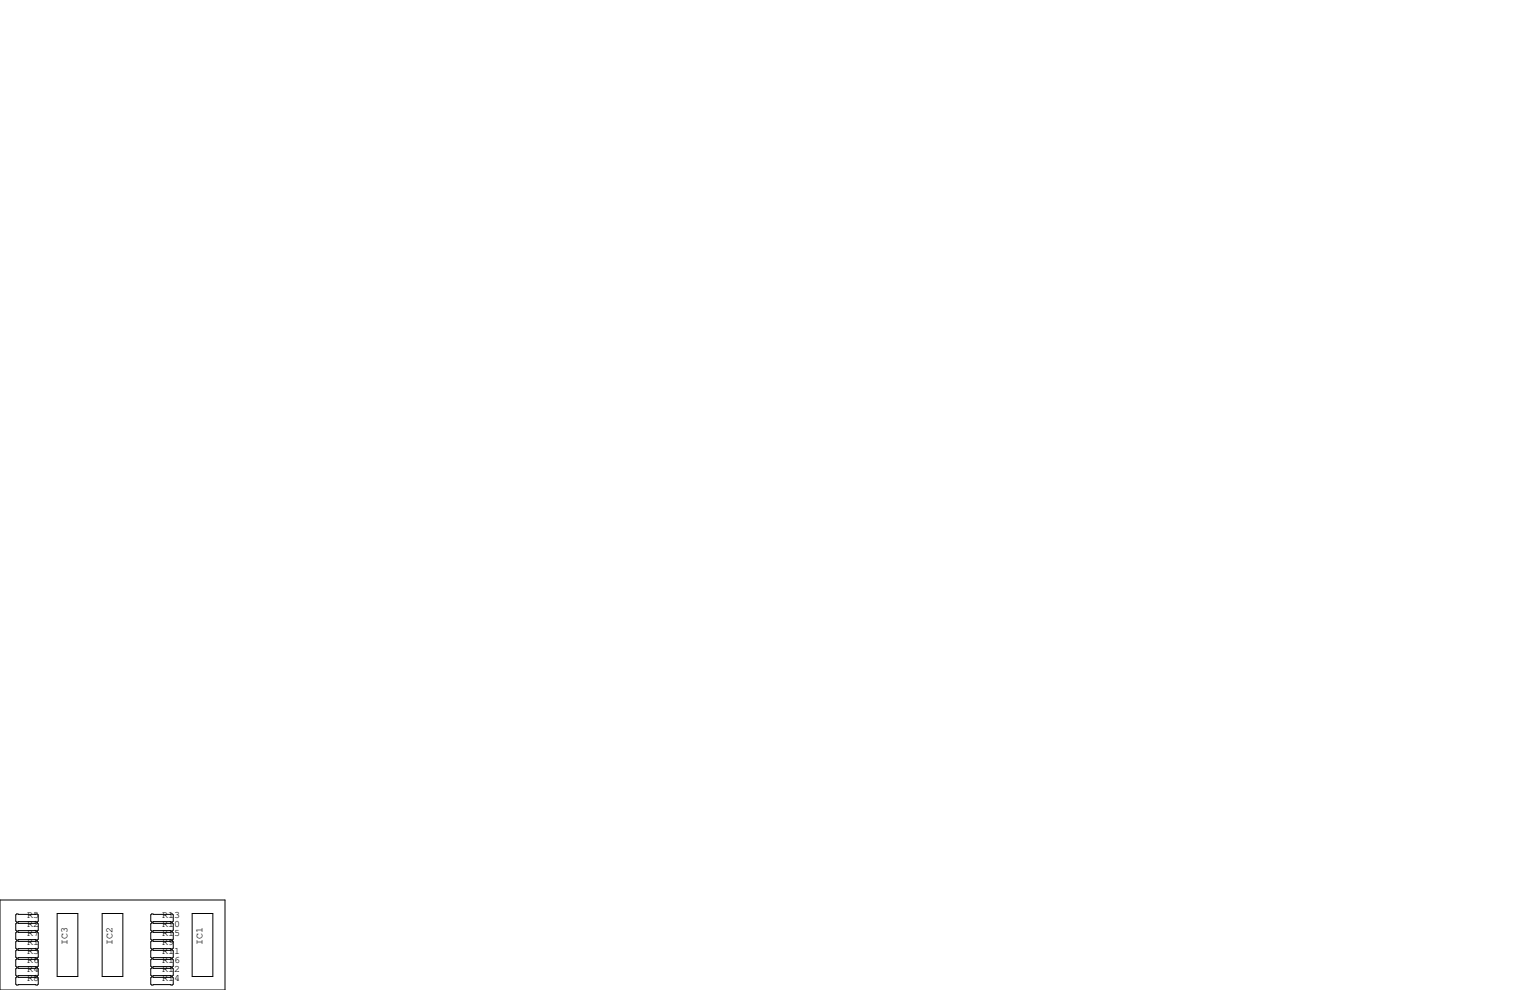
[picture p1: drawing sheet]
<svg xmlns="http://www.w3.org/2000/svg" width="432mm" height="279mm" viewBox="0 0 432 279" stroke-linecap="round" stroke-linejoin="round" font-family="sans-serif">
<g fill="none" stroke="#000" stroke-width=".28">
<path d="M0 254h63.5v25.4h-63.5zM4.7 257.9h5.8l.3 .3v1.8l-.3 .2h-5.8l-.3-.2v-1.8zM16.1 257.8h5.9v17.8h-5.9zM28.8 257.8h5.9v17.8h-5.9zM42.5 258.2l.3-.3h5.8l.3 .3v1.8l-.3 .2h-5.8l-.3-.2zM54.2 257.8h5.9v17.8h-5.9zM4.4 265.8l.3-.2h5.8l.3 .2v1.8l-.3 .2h-5.8l-.3-.2zM4.4 270.9l.3-.3h5.8l.3 .3v1.8l-.3 .2h-5.8l-.3-.2zM4.4 273.4l.3-.2h5.8l.3 .2v1.8l-.3 .3h-5.8l-.3-.3zM4.4 276l.3-.3h5.8l.3 .3v1.7l-.3 .3h-5.8l-.3-.3zM4.7 260.5h5.8l.3 .2v1.8l-.3 .3h-5.8l-.3-.3v-1.8zM4.7 263h5.8l.3 .3v1.7l-.3 .3h-5.8l-.3-.3v-1.7z"/>
<path d="M4.7 268.1h5.8l.3 .3v1.7l-.3 .3h-5.8l-.3-.3v-1.7zM42.5 265.8l.3-.2h5.8l.3 .2v1.8l-.3 .2h-5.8l-.3-.2zM42.5 260.7l.3-.2h5.8l.3 .2v1.8l-.3 .3h-5.8l-.3-.3zM42.5 268.4l.3-.3h5.8l.3 .3v1.7l-.3 .3h-5.8l-.3-.3zM42.5 273.4l.3-.2h5.8l.3 .2v1.8l-.3 .3h-5.8l-.3-.3zM42.5 270.9l.3-.3h5.8l.3 .3v1.8l-.3 .2h-5.8l-.3-.2zM42.5 263.3l.3-.3h5.8l.3 .3v1.7l-.3 .3h-5.8l-.3-.3zM42.5 276l.3-.3h5.8l.3 .3v1.7l-.3 .3h-5.8l-.3-.3z"/>
</g>
<g font-size="2.8">
<text x="7.6" y="261.6">R2</text>
<text x="7.6" y="259.1">R5</text>
<text x="45.7" y="261.6">R10</text>
<text x="45.7" y="259.1">R13</text>
<text x="7.6" y="266.7">R1</text>
<text x="7.6" y="269.2">R3</text>
<text x="7.6" y="264.2">R7</text>
<text x="19" y="266.7" transform="rotate(-90 19 266.7)">IC3</text>
<text x="31.7" y="266.7" transform="rotate(-90 31.7 266.7)">IC2</text>
<text x="45.7" y="266.7">R9</text>
<text x="45.7" y="269.2">R11</text>
<text x="45.7" y="264.2">R15</text>
<text x="57.1" y="266.7" transform="rotate(-90 57.1 266.7)">IC1</text>
<text x="7.6" y="274.3">R4</text>
<text x="7.6" y="271.8">R6</text>
<text x="45.7" y="274.3">R12</text>
<text x="45.7" y="271.8">R16</text>
<text x="7.6" y="276.9">R8</text>
<text x="45.7" y="276.9">R14</text>
</g>
</svg>
